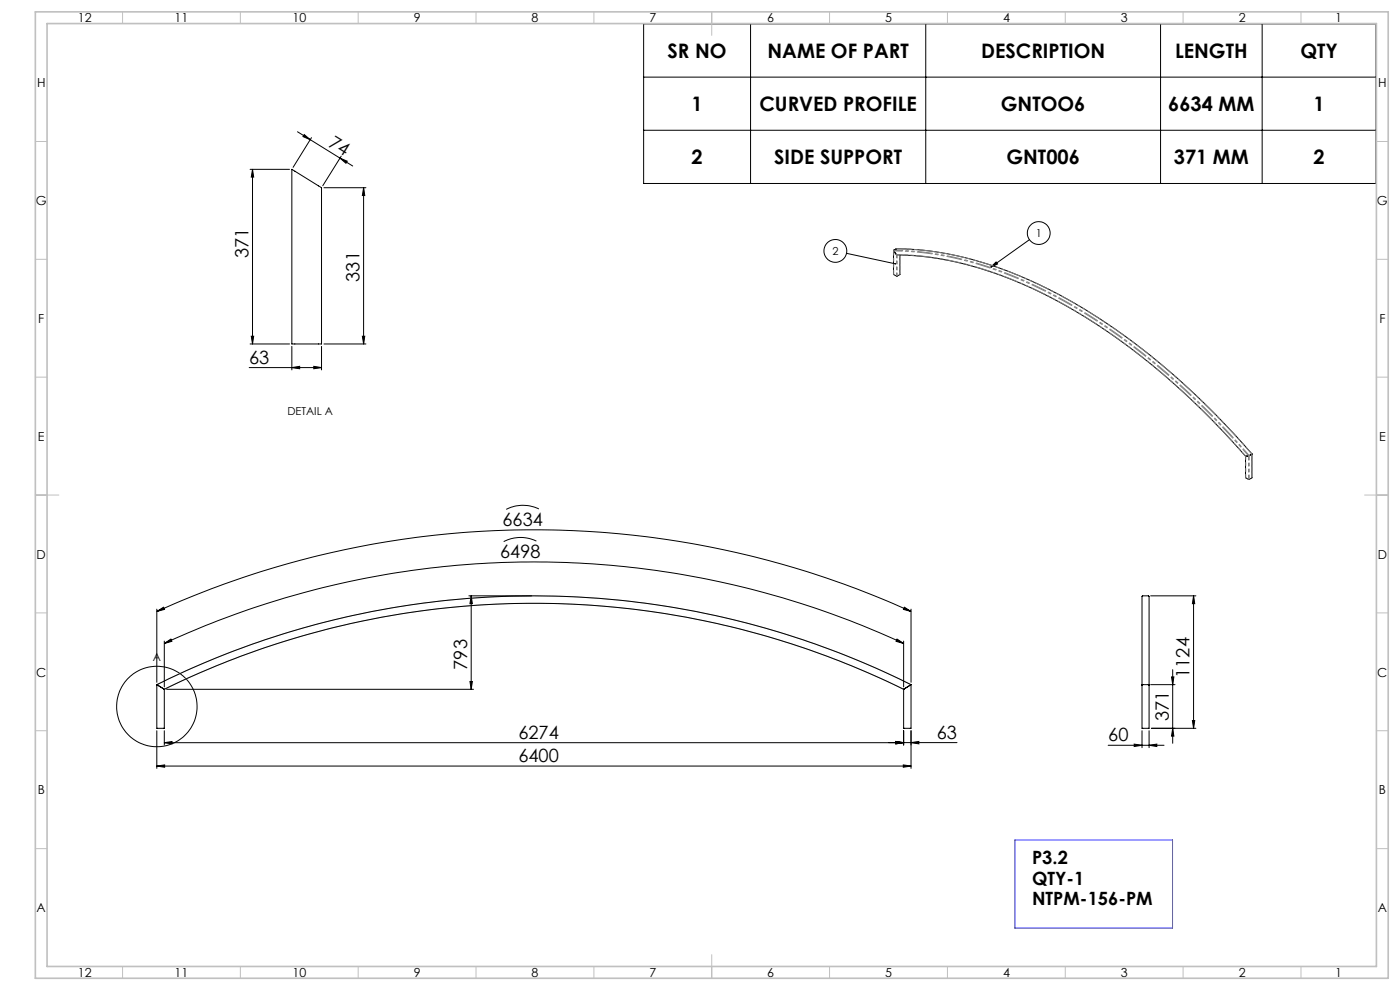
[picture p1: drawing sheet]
<svg xmlns="http://www.w3.org/2000/svg" width="594mm" height="420mm" viewBox="0 0 594 420" stroke-linecap="round" stroke-linejoin="round" font-family="sans-serif">
<g fill="none" stroke="#000" stroke-width=".42">
<path d="M273.1 10.1h310.7v67.7h-310.7zM318.5 10.1v67.7M392.8 10.1v67.7M492.4 10.1v67.7M535.5 10.1v67.7M273.1 32.7h310.7M126.2 55.9l5.4 3.3M129.1 57.1l2.5 2.1-3-1.3zM131.6 59.2l18 11.2M132.2 58.4l-7.8 12.6M273.1 55.3h310.7M106.1 71.8h16.7"/>
<path d="M107.1 71.8v74.1M107.1 71.8l.5 3.3h-1zM123.8 71.8l12.6 7.8v66.3h-12.6zM137.4 79.6h17.9M144.3 67.1l3 1.3-.5 .9zM144.8 66.2l-7.9 12.6M154.3 79.6l.5 3.4h-1.1zM154.3 79.6v66.3M359.2 107.5l20.7 4.4M379.1 106.3v10.1l1.3 .8 1.4-.7v-8.3M379.2 106.2l1.2-.7 2.6 .1a152.5 152.5 0 0 1 68.3 20.5l9 5.1 13.4 8.8 11.1 8.2 7.7 6.2 9.8 8.6 10.7 10.1 10.4 10.8 7.8 8.7M379.2 106.2v.3"/>
<path d="M379.2 106.5l1.2 1.5M380.4 108l.2 .1M380.6 108.1l9.7 .6 7.4 .9 10.6 2.2 7.5 2.1 8.8 2.9 13.2 5.5 7.8 3.8 10 5.5 11.2 7 8.9 6.2 8.8 6.6 8.8 7.2 17.1 15.7 8.3 8.5 9.8 10.8M420.2 113.5l2.4-2.4 .6 .9zM436.8 101.7l-16.6 11.8M105.7 155.9h30.7M106.1 145.9h16.7M106.6 142.6h1l-.5 3.3zM123.8 155.9l3.3-.5v1zM123.8 146.9v10M133.1 155.4l3.3 .5-3.3 .5zM136.4 146.9v10"/>
<path d="M137.4 145.9h17.9M153.7 142.6h1.1l-.5 3.3zM529.7 193.4l-1.2 .2M530 193.3l-.3 .1M531.1 192.6l-1.1 .7M531.2 192.6v10.1l-1.3 .7-1.4-.8v-9M531.2 192.6h-.1M228.6 215.9a15.5 15.5 0 0 0-13.8 .2M227.6 229.5a15.5 15.5 0 0 0-13.9 .3M66.5 259.4l2.9-1.8 .4 .9zM66.5 259.4a386.8 386.8 0 0 1 320 0M66.5 258.4v31.1"/>
<path d="M198.9 252.8h26.7M199.9 252.8v39.6M199.9 252.8l.5 3.3h-1zM383.8 257.6l2.7 1.8-3.2-.9zM386.5 258.4v31.1M488.2 252.8h19.2M506.4 252.8l.5 3.3h-1zM506.4 252.8v56.2M69.7 273l2.8-1.9 .4 1zM69.7 273a372.7 372.7 0 0 1 313.7 0M69.7 272v19.4M380.6 271.1l2.8 1.9-3.2-.9z"/>
<path d="M383.4 272v19.4M66.5 290.5a358.6 358.6 0 0 1 320 0M66.5 290.5l.4 .2M66.5 290.5v18.5h3.2v-16.6M66.5 290.5h.1M66.9 290.7l2.5 1.5M69.4 292.2l.3 .2M69.7 292.4a355.4 355.4 0 0 1 313.7 0M70.7 292.4h130.2M199.4 289.1h1l-.5 3.3zM383.7 292.2l-.3 .2M386.2 290.7l-2.5 1.5"/>
<path d="M386.5 290.5l-.3 .2M386.5 290.5v18.5h-3.1v-16.6M484.5 290.7v-37.7l.3-.2h2.5l.2 .3v37.6M484.5 290.7v18.3h3v-18.3M484.9 290.5l-.4 .2M484.9 290.5h2.3M487.2 290.5l.3 .2M488.2 290.5h10.3M497.1 287.2h1l-.5 3.3zM497.6 284.1v31.2M66.5 310v16M69.7 315.1l3.3-.5v1z"/>
<path d="M69.7 310v6.1M380.1 314.6l3.3 .5-3.3 .5zM380.1 314.6l3.3 .4-3.3 .6zM383.4 310v6.1M386.5 315l3.4-.4v1zM386.5 310v16M406 315l-336.3 .1M470.2 316.2h23.7M481.2 315.7l3.3 .5-3.3 .5zM484.5 310v7.2M487.5 316.2l3.3-.5v1zM487.5 310v7.2"/>
<path d="M488.5 309h18.9M497.6 309l.5 3.3h-1zM505.9 305.7h1l-.5 3.3zM66.5 325l3.3-.5v1zM66.5 325h320M383.3 324.5l3.2 .5-3.2 .5z"/>
<circle cx="440.7" cy="98.9" r="4.8"/>
<circle cx="354.4" cy="106.4" r="4.8"/>
<circle cx="66.5" cy="299.7" r="17.1"/>
</g>
<g fill="none" stroke="#c0c0c0" stroke-width=".42">
<path d="M52 5v5M102 5v5M152 5v5M202 5v5M252 5v5M302 5v10M352 5v5M402 5v5M452 5v5M502 5v5M552 5v5M15 60h5"/>
<path d="M584 60h5M15 110h5M584 110h5M15 160h5M584 160h5M15 210h10M579 210h10M15 260h5M584 260h5M66.5 290.5a358.6 358.6 0 0 1 320 0M69.7 292.4a355.4 355.4 0 0 1 313.7 0M15 310h5"/>
<path d="M584 310h5M15 360h5M584 360h5M52 410v5M102 410v5M152 410v5M202 410v5M252 410v5M302 405v10M352 410v5M402 410v5M452 410v5"/>
<path d="M502 410v5M552 410v5"/>
</g>
<path d="M15 5h574v410h-574zM20 10h564v400h-564z" fill="none" stroke="#c0c0c0" stroke-width=".7"/>
<path d="M430.6 356.4h66.9v37.4h-66.9z" fill="none" stroke="#00f" stroke-width=".42"/>
<g fill="#000">
<path d="M129.1 57.1l2.5 2.1-3-1.3zM144.3 67.1l3 1.3-.5 .9z"/>
<path d="M420.2 113.5l2.4-2.4 .6 .9zM379.7 111.6a.34 .34 0 0 0 0 .6 .34 .34 0 0 0 .5-.2z"/>
<path d="M123.8 155.9l3.3-.5v1zM133.1 155.4l3.3 .5-3.3 .5z"/>
<path d="M383.8 257.6l2.7 1.8-3.2-.9zM66.5 259.4l2.9-1.8 .4 .9z"/>
<path d="M380.6 271.1l2.8 1.9-3.2-.9zM69.7 273l2.8-1.9 .4 1z"/>
<path d="M199.4 289.1h1l-.5 3.3zM199.9 252.8l.5 3.3h-1z"/>
<path d="M497.1 287.2h1l-.5 3.3zM497.6 309l.5 3.3h-1zM154.3 79.6l.5 3.4h-1.1zM153.7 142.6h1.1l-.5 3.3zM107.1 71.8l.5 3.3h-1zM106.6 142.6h1l-.5 3.3z"/>
<path d="M69.7 315.1l3.3-.5v1zM380.1 314.6l3.3 .5-3.3 .5zM380.1 314.6l3.3 .4-3.3 .6zM386.5 315l3.4-.4v1z"/>
<path d="M481.2 315.7l3.3 .5-3.3 .5zM487.5 316.2l3.3-.5v1z"/>
<path d="M505.9 305.7h1l-.5 3.3zM506.4 252.8l.5 3.3h-1z"/>
<path d="M383.3 324.5l3.2 .5-3.2 .5zM66.5 325l3.3-.5v1z"/>
</g>
<path d="M379.2 106.5v10M529.7 203.4v-10M530 203.4v-10.1M531.1 202.7v-10.1" fill="none" stroke="#808080" stroke-width=".42" stroke-dasharray="6.3 1.3 1.3 1.3 1.3 1.3" stroke-dashoffset="4.5"/>
<path d="M530 193.3h.1" fill="none" stroke="#808080" stroke-width=".42" stroke-dasharray="6.3 1.3 1.3 1.3 1.3 1.3"/>
<path d="M380.4 108v9.1M380.7 108.1v9M528.5 202.7v-9.2" fill="none" stroke="#808080" stroke-width=".42" stroke-dasharray="6.3 1.3 1.3 1.3 1.3 1.3" stroke-dashoffset="5"/>
<path d="M530 193.3l-14.3-15.6-16-15.4-16.6-13.8-15.5-11.2a179.3 179.3 0 0 0-72.9-30l-7.2-.8-8.3-.3M531.1 192.6l-14.3-15.5-16-15.4-16.6-13.8-15.5-11.2a179.3 179.3 0 0 0-72.9-30l-7.2-.8-8.3-.3" fill="none" stroke="#808080" stroke-width=".42" stroke-dasharray="6.3 1.3 1.3 1.3 1.3 1.3" stroke-dashoffset="2.5"/>
<path d="M529.7 193.4l-15.5-16.8-16-15.2-15.3-12.7-16.7-12a176.9 176.9 0 0 0-72.7-29.3l-7.3-.7-7-.2" fill="none" stroke="#808080" stroke-width=".42" stroke-dasharray="6.3 1.3 1.3 1.3 1.3 1.3" stroke-dashoffset="2.7"/>
<path d="M528.5 193.5l-16.4-17.6-9.7-9.3-8.7-7.7-8.7-7.2-8.9-6.7-8.9-6.2-8.9-5.7a163.1 163.1 0 0 0-71-24.8l-6.9-.3" fill="none" stroke="#808080" stroke-width=".42" stroke-dasharray="6.3 1.3 1.3 1.3 1.3 1.3" stroke-dashoffset="4.1"/>
<path d="M381.8 108.2v8.3" fill="none" stroke="#808080" stroke-width=".42" stroke-dasharray="6.3 1.3 1.3 1.3 1.3 1.3" stroke-dashoffset="5.4"/>
<g font-size="8.5">
<text x="283.3" y="24.6">SR NO</text>
<text x="325.7" y="24.6">NAME OF PART</text>
<text x="416.3" y="24.6">DESCRIPTION</text>
<text x="498.6" y="24.6">LENGTH</text>
<text x="551.7" y="24.6">QTY</text>
<text x="293.4" y="47.2">1</text>
<text x="322.2" y="47.2">CURVED PROFILE</text>
<text x="424.7" y="47.2">GNTOO6</text>
<text x="495.7" y="47.2">6634 MM</text>
<text x="557.3" y="47.2">1</text>
<text x="293.4" y="69.7">2</text>
<text x="328.5" y="69.7">SIDE SUPPORT</text>
<text x="427" y="69.7">GNT006</text>
<text x="498.1" y="69.7">371 MM</text>
<text x="557.3" y="69.7">2</text>
</g>
<g font-size="7.8">
<text x="139" y="61.8" transform="rotate(32 139 61.8)">74</text>
<text x="105.5" y="109.7" transform="rotate(-90 105.5 109.7)">371</text>
<text x="152.6" y="119.5" transform="rotate(-90 152.6 119.5)">331</text>
<text x="105.7" y="154.2">63</text>
<text x="213.2" y="223.2" transform="rotate(-1 213.2 223.2)">6634</text>
<text x="212.2" y="236.9" transform="rotate(-1 212.2 236.9)">6498</text>
<text x="198.2" y="284.1" transform="rotate(-90 198.2 284.1)">793</text>
<text x="504.7" y="287.6" transform="rotate(-90 504.7 287.6)">1124</text>
<text x="495.9" y="305.9" transform="rotate(-90 495.9 305.9)">371</text>
<text x="219.9" y="313.4">6274</text>
<text x="397.5" y="313.4">63</text>
<text x="470.2" y="314.5">60</text>
<text x="219.9" y="323.3">6400</text>
<text x="437.9" y="366.5">P3.2</text>
<text x="437.9" y="375.3">QTY-1</text>
<text x="437.9" y="384">NTPM-156-PM</text>
</g>
<g font-size="5.3">
<text x="33.1" y="9.5">12</text>
<text x="74.1" y="9.5">11</text>
<text x="124.1" y="9.5">10</text>
<text x="175.6" y="9.5">9</text>
<text x="225.6" y="9.5">8</text>
<text x="275.6" y="9.5">7</text>
<text x="325.6" y="9.5">6</text>
<text x="375.6" y="9.5">5</text>
<text x="425.6" y="9.5">4</text>
<text x="475.6" y="9.5">3</text>
<text x="525.6" y="9.5">2</text>
<text x="566.6" y="9.5">1</text>
<text x="15.7" y="37">H</text>
<text x="584.7" y="37">H</text>
<text x="15.2" y="87">G</text>
<text x="584.2" y="87">G</text>
<text x="16.2" y="137">F</text>
<text x="585.2" y="137">F</text>
<text x="16.1" y="187">E</text>
<text x="585.1" y="187">E</text>
<text x="15.5" y="237">D</text>
<text x="584.5" y="237">D</text>
<text x="15.4" y="287">C</text>
<text x="584.4" y="287">C</text>
<text x="16" y="337.1">B</text>
<text x="585" y="337.1">B</text>
<text x="15.5" y="387">A</text>
<text x="584.5" y="387">A</text>
<text x="33.1" y="414.5">12</text>
<text x="74.1" y="414.5">11</text>
<text x="124.1" y="414.5">10</text>
<text x="175.6" y="414.5">9</text>
<text x="225.6" y="414.5">8</text>
<text x="275.6" y="414.5">7</text>
<text x="325.6" y="414.5">6</text>
<text x="375.6" y="414.5">5</text>
<text x="425.6" y="414.5">4</text>
<text x="475.6" y="414.5">3</text>
<text x="525.6" y="414.5">2</text>
<text x="566.6" y="414.5">1</text>
</g>
<g font-size="4.7">
<text x="439.4" y="100.6">1</text>
<text x="353.2" y="108.1">2</text>
<text x="121.9" y="176.3">DETAIL A</text>
<text x="64.9" y="280.4">A</text>
</g>
</svg>
